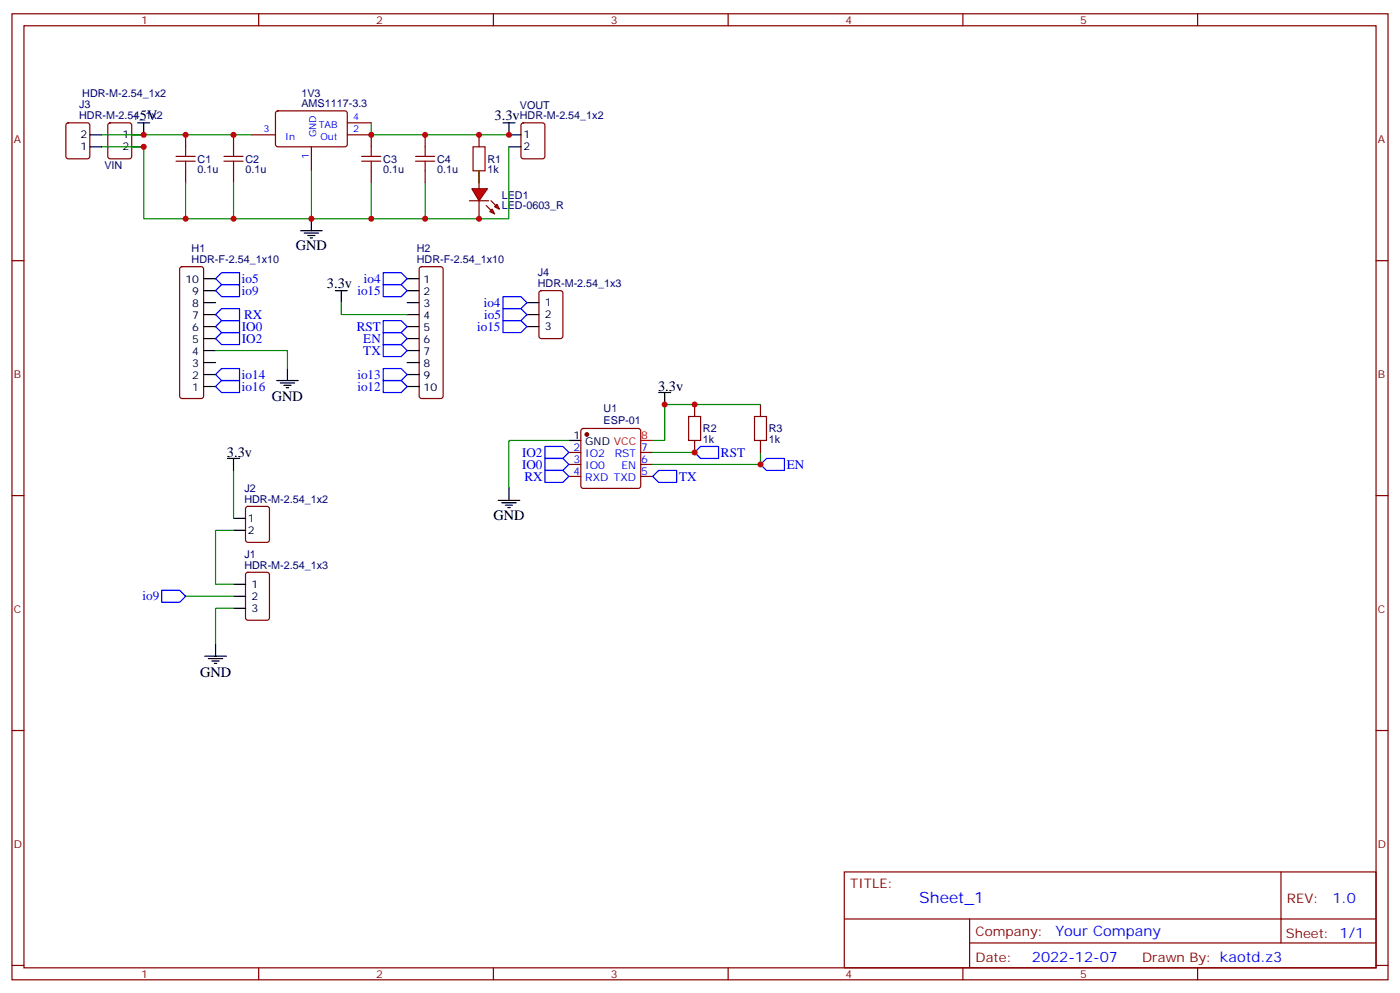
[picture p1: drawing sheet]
<svg xmlns="http://www.w3.org/2000/svg" width="412mm" height="292mm" viewBox="0 0 412 292" stroke-linecap="round" stroke-linejoin="round" font-family="sans-serif">
<g fill="none" stroke="#870000" stroke-width=".35">
<path d="M3.5 4.1h405.4v284.3h-405.4zM7.1 7.6h398.2v277.3h-398.2zM76.2 4.1v3.5M145.3 4.1v3.5M214.5 4.1v3.5M283.6 4.1v3.5M352.8 4.1v3.5M32 36.4l.5-.2h5.6l.7 .4v9.4l-.5 .7h-5.8l-.7-.4-.1-9.4zM54.7 39.7v3.5M68.8 39.7v3.5M74.1 39.7h7M81.4 32.8l.4-.2 20.1 .1 .4 .6-.1 9.5-.6 .4-20-.1-.5-.6v-9.2z"/>
<path d="M102.3 39.7h7.1v3.5M102.3 36.2h7.1M125.2 39.7v3.5M141.1 39.7v3.5M153.7 36.4l.5-.2h5.6l.7 .4v9.4l-.4 .7h-5.9l-.7-.4v-9.4zM54.7 50.3v3.5M68.8 50.3v3.5M91.7 43.2v7.1M109.4 50.3v3.5M125.2 50.3v3.5M141.1 50.3v3.5M3.5 76.7h3.6"/>
<path d="M405.3 76.7h3.6M3.5 145.9h3.6M405.3 145.9h3.6M3.5 215h3.6M405.3 215h3.6M248.7 256.6h156.6v28.3h-156.6zM377.3 256.7v20.8M248.7 270.5h156.5M285.6 277.5h119.6M285.6 270.5v14.1M3.5 284.2h3.6M76.2 284.9v3.5"/>
<path d="M145.3 284.9v3.5M214.5 284.9v3.5M283.6 284.9v3.5M352.8 284.9v3.5M405.3 284.2h3.6"/>
</g>
<path d="M38.8 39.7h3.5M149.9 39.7h3.6M38.8 43.2h3.5M149.9 43.2h3.6" fill="none" stroke="#000" stroke-width=".35"/>
<path d="M42.3 39.7h31.8M109.4 36.2v3.5h40.5" fill="none" stroke="#008700" stroke-width=".35"/>
<g fill="none" stroke="#a10000" stroke-width=".35">
<path d="M51.9 47.4h5.6M51.9 46h5.6M54.7 43.2v2.8M54.7 47.4v2.9M66 47.4h5.6M66 46h5.6M68.8 43.2v2.8M68.8 47.4v2.9M106.5 47.4h5.7M106.5 46h5.7M109.4 43.2v2.8M109.4 47.4v2.9"/>
<path d="M122.4 47.4h5.7M122.4 46h5.7M125.2 43.2v2.8M125.2 47.4v2.9M139.3 43.2h3.6v7.1h-3.6z"/>
</g>
<g fill="#f00" stroke="#870000" stroke-width=".35">
<path d="M139 55.6h4.6l-2.5 3.5z"/>
<path d="M138.3 59.1h5.6z"/>
</g>
<g fill="#870000" stroke="#870000" stroke-width=".35">
<path d="M144.6 59.1l1.4 1.4z"/>
<path d="M143.2 60.5l1.4 1.4z"/>
</g>
<g fill="#f00" stroke="#870000" stroke-width=".35">
<path d="M146.4 60.1l.7 1.5-1.4-.7z"/>
<path d="M144.3 62.3l.7-.7 .7 1.4z"/>
</g>
<g fill="none" stroke="#870000" stroke-width=".35">
<path d="M19.6 36.4l.5-.2h5.7l.6 .4 .1 9.4-.5 .7h-5.9l-.6-.4-.1-9.4zM141.1 50.3v5.3M141.1 59.1v5.3M53.2 78.7l.4-.2h5.7l.5 .2 .2 .5v37.4l-.3 .5-.4 .2h-5.7l-.5-.2-.2-.5v-37.4zM123.7 78.7l.5-.2h5.6l.5 .2 .2 .5v37.4l-.2 .5-.5 .2h-5.6l-.5-.2-.2-.5v-37.4zM159 85.8l.5-.3h5.6l.7 .5v13l-.5 .6-5.8 .1-.7-.5-.1-12.9zM204.6 119.1v3.5M224 119.1v3.5M167.6 133.2h3.5M167.6 136.7h3.5M171.3 126.3l.5-.2h16.2l.5 .2 .2 .5v16.3l-.2 .5-.5 .2h-16.2l-.5-.3-.2-.4v-16.3zM188.7 133.2h3.6"/>
<path d="M188.7 136.7h3.6M204.6 129.6v3.6M224 129.6v3.6M72.6 149.3l.4-.3h5.7l.6 .5 .1 9.4-.5 .7h-5.9l-.6-.4-.1-9.4zM167.6 140.2h3.5M188.7 140.2h3.6M72.6 168.7l.4-.2h5.7l.6 .4 .1 13-.5 .6-5.9 .1-.6-.5-.1-12.9z"/>
</g>
<g fill="none" stroke="#008700" stroke-width=".35">
<path d="M30 39.7h12.3M30 43.2h12.3v21.2h107.6v-21.2M54.7 53.8v10.6M68.8 53.8v10.6M91.7 50.3v14.1M109.4 53.8v10.6M125.2 53.8v10.6M141.1 50.3v3.5M100.5 89.1v3.5h19.4M63.5 103.2h21.2v5.3M224 119.1h-28.2v10.5h-3.5M68.8 138.5v14.1"/>
<path d="M167.6 129.6h-17.7v14.2M192.3 133.2h12.3M224 133.2v3.5h-31.7M68.8 156.1h-5.3v15.9h5.3M54.7 175.5h14.1M68.8 179h-5.3v10.6"/>
</g>
<path d="M188.7 129.6h3.6" fill="none" stroke="#f00" stroke-width=".35"/>
<g fill="none" stroke="#000" stroke-width=".35">
<path d="M26.5 39.7h3.5M40.6 36.2h3.5M42.3 36.2v3.5M148.2 36.2h3.5M149.9 36.2v3.5M26.5 43.2h3.5M88.5 67.9h6.4M89.6 68.6h4.2M90.7 69.3h2.1M91.4 70h.7M91.7 64.4v3.5M60 99.7h3.5"/>
<path d="M60 96.1h3.5M60 92.6h3.5M60 89.1h3.5M60 85.5h3.5M60 82h3.5M98.8 85.5h3.5M100.5 85.5v3.6M119.9 99.7h3.6M119.9 96.1h3.6M119.9 92.6h3.6M119.9 89.1h3.6M119.9 85.5h3.6"/>
<path d="M119.9 82h3.6M155.2 96.1h3.5M155.2 92.6h3.5M155.2 89.1h3.5M60 113.8h3.5M60 110.2h3.5M60 106.7h3.5M60 103.2h3.5M81.5 112h6.3M82.5 112.7h4.3M83.6 113.4h2.1M84.3 114.1h.7"/>
<path d="M84.7 108.5v3.5M119.9 113.8h3.6M119.9 110.2h3.6M119.9 106.7h3.6M119.9 103.2h3.6M194 115.5h3.6M195.8 115.5v3.6M67 134.9h3.6M68.8 134.9v3.6M167.6 129.6h3.5M68.8 152.6h3.5M68.8 156.1h3.5"/>
<path d="M146.8 147.3h6.3M147.8 148h4.2M148.9 148.7h2.1M149.6 149.4h.7M149.9 143.8v3.5M68.8 179h3.5M68.8 172h3.5M68.8 175.5h3.5M60.3 193.1h6.4M61.4 193.9h4.2M62.4 194.6h2.2M63.1 195.3h.8"/>
<path d="M63.5 189.6v3.5"/>
</g>
<circle cx="172.9" cy="127.9" r=".53" fill="#870000" stroke="#870000" stroke-width=".35"/>
<g fill="none" stroke="#00f" stroke-width=".35">
<path d="M63.5 99.7l1.8-1.8h5.3v3.5h-5.3zM63.5 96.1l1.8-1.7h5.3v3.5h-5.3zM63.5 92.6l1.8-1.8h5.3v3.6h-5.3zM63.5 85.5l1.8-1.7h5.3v3.5h-5.3zM63.5 82l1.8-1.7h5.3v3.5h-5.3zM112.9 97.9h5.3l1.7 1.8-1.7 1.7h-5.3zM112.9 94.4h5.3l1.7 1.7-1.7 1.8h-5.3zM112.9 80.3h5.3l1.7 1.7-1.7 1.8h-5.3zM112.9 83.8h5.3l1.7 1.7-1.7 1.8h-5.3zM148.2 87.3h5.3l1.7 1.8-1.7 1.7h-5.3zM148.2 90.8h5.3l1.7 1.8-1.7 1.8h-5.3zM148.2 94.4h5.3l1.7 1.7-1.7 1.8h-5.3z"/>
<path d="M63.5 113.8l1.8-1.8h5.3v3.5h-5.3zM65.3 108.5h5.3v3.5h-5.3l-1.8-1.8zM112.9 101.4h5.3l1.7 1.8-1.7 1.8h-5.3zM112.9 108.5h5.3l1.7 1.7-1.7 1.8h-5.3zM112.9 112h5.3l1.7 1.8-1.7 1.7h-5.3zM160.5 131.4h5.3l1.8 1.8-1.8 1.7h-5.3zM160.5 134.9h5.3l1.8 1.8-1.8 1.8h-5.3zM160.5 138.5h5.3l1.8 1.7-1.8 1.8h-5.3zM204.6 133.2l1.8-1.8h5.3v3.5h-5.3zM224 136.7l1.8-1.8h5.3v3.6h-5.3zM192.3 140.2l1.7-1.7h5.3v3.5h-5.3zM47.6 173.7h5.3l1.8 1.8-1.8 1.8h-5.3z"/>
</g>
<path d="M202.8 122.6h3.6v7h-3.6zM222.2 122.6h3.6v7h-3.6z" fill="none" stroke="#a10000" stroke-width=".35"/>
<g fill="#c00">
<circle cx="109.4" cy="39.7" r=".88"/>
<circle cx="54.7" cy="39.7" r=".88"/>
<circle cx="68.8" cy="39.7" r=".88"/>
<circle cx="141.1" cy="39.7" r=".88"/>
<circle cx="125.2" cy="39.7" r=".88"/>
<circle cx="141.1" cy="64.4" r=".88"/>
<circle cx="54.7" cy="64.4" r=".88"/>
<circle cx="68.8" cy="64.4" r=".88"/>
<circle cx="91.7" cy="64.4" r=".88"/>
<circle cx="109.4" cy="64.4" r=".88"/>
<circle cx="125.2" cy="64.4" r=".88"/>
<circle cx="42.3" cy="39.7" r=".88"/>
<circle cx="149.9" cy="39.7" r=".88"/>
<circle cx="195.8" cy="119.1" r=".88"/>
<circle cx="224" cy="136.7" r=".88"/>
<circle cx="204.6" cy="133.2" r=".88"/>
<circle cx="204.6" cy="119.1" r=".88"/>
<circle cx="42.3" cy="43.2" r=".88"/>
</g>
<text font-size="4.6" fill="#00f" x="270.8" y="265.7">Sheet_1</text>
<g font-size="4.2">
<text x="38.8" y="35.5">+5V</text>
<text x="145.7" y="35.5">3.3v</text>
<text x="87.1" y="73.6">GND</text>
<text x="96.3" y="84.8">3.3v</text>
<text x="80.1" y="118">GND</text>
<text x="193.9" y="115.2">3.3v</text>
<text x="66.9" y="134.6">3.3v</text>
<text x="145.3" y="152.9">GND</text>
<text x="58.9" y="199.1">GND</text>
</g>
<g font-size="4.2" fill="#00f">
<text x="392.5" y="265.9">1.0</text>
<text x="310.9" y="275.5">Your Company</text>
<text x="304" y="283.3">2022-12-07</text>
</g>
<g font-size="3.9" fill="#00f">
<text x="71.3" y="83.2">io5</text>
<text x="107.2" y="83.3">io4</text>
<text x="71.3" y="86.8">io9</text>
<text x="105.3" y="86.8">io15</text>
<text x="71.9" y="93.9">RX</text>
<text x="142.5" y="90.3">io4</text>
<text x="142.6" y="93.9">io5</text>
<text x="71.3" y="100.9">IO2</text>
<text x="71.3" y="97.4">IO0</text>
<text x="105.1" y="97.4">RST</text>
<text x="107" y="100.9">EN</text>
<text x="140.6" y="97.4">io15</text>
<text x="107" y="104.5">TX</text>
<text x="71.3" y="111.4">io14</text>
<text x="105.3" y="111.5">io13</text>
<text x="71.3" y="115">io16</text>
<text x="105.3" y="115">io12</text>
<text x="153.8" y="134.4">IO2</text>
<text x="153.8" y="137.9">IO0</text>
<text x="212.4" y="134.5">RST</text>
<text x="231.8" y="138">EN</text>
<text x="154.5" y="141.5">RX</text>
<text x="200" y="141.5">TX</text>
<text x="42" y="176.7">io9</text>
</g>
<g font-size="3.9" fill="#800">
<text x="250.5" y="261.2">TITLE:</text>
<text x="379.1" y="265.9">REV:</text>
<text x="287.4" y="275.4">Company:</text>
<text x="378.7" y="276">Sheet: 1/1</text>
<text x="287.4" y="283.1">Date:</text>
<text x="336.4" y="283.2">Drawn By: kaotd.z3</text>
</g>
<g font-size="3.2" fill="#800">
<text x="41.6" y="7.1">1</text>
<text x="110.8" y="7.1">2</text>
<text x="179.9" y="7.1">3</text>
<text x="249.1" y="7.1">4</text>
<text x="318.2" y="7.1">5</text>
<text x="4.1" y="42.2">A</text>
<text x="405.9" y="42.2">A</text>
<text x="4.1" y="111.3">B</text>
<text x="405.9" y="111.3">B</text>
<text x="4.1" y="180.4">C</text>
<text x="405.9" y="180.4">C</text>
<text x="4.1" y="249.6">D</text>
<text x="405.9" y="249.6">D</text>
<text x="41.6" y="287.9">1</text>
<text x="110.8" y="287.9">2</text>
<text x="179.9" y="287.9">3</text>
<text x="249.1" y="287.9">4</text>
<text x="318.2" y="287.9">5</text>
</g>
<g font-size="3.2" fill="#000080">
<text x="24.2" y="28.5">HDR-M-2.54_1x2</text>
<text x="88.8" y="28.5">1V3</text>
<text x="23.3" y="35.1">HDR-M-2.54_1x2</text>
<text x="23.3" y="31.9">J3</text>
<text x="88.8" y="31.6">AMS1117-3.3</text>
<text x="153.1" y="35.1">HDR-M-2.54_1x2</text>
<text x="153.1" y="32">VOUT</text>
<text x="58.2" y="47.9">C1</text>
<text x="72.3" y="47.9">C2</text>
<text x="112.9" y="47.9">C3</text>
<text x="128.8" y="47.9">C4</text>
<text x="143.6" y="47.9">R1</text>
<text x="30.8" y="49.6">VIN</text>
<text x="58.2" y="51">0.1u</text>
<text x="72.3" y="51">0.1u</text>
<text x="112.9" y="51">0.1u</text>
<text x="128.8" y="51">0.1u</text>
<text x="143.6" y="51">1k</text>
<text x="147.8" y="58.5">LED1</text>
<text x="147.8" y="61.6">LED-0603_R</text>
<text x="56.5" y="77.4">HDR-F-2.54_1x10</text>
<text x="56.5" y="74.3">H1</text>
<text x="122.8" y="77.4">HDR-F-2.54_1x10</text>
<text x="122.8" y="74.3">H2</text>
<text x="158.4" y="81.3">J4</text>
<text x="158.4" y="84.5">HDR-M-2.54_1x3</text>
<text x="177.8" y="124.7">ESP-01</text>
<text x="177.8" y="121.4">U1</text>
<text x="207.1" y="130.4">1k</text>
<text x="207.1" y="127.2">R2</text>
<text x="226.5" y="130.4">1k</text>
<text x="226.5" y="127.2">R3</text>
<text x="72" y="148">HDR-M-2.54_1x2</text>
<text x="72" y="144.9">J2</text>
<text x="72" y="167.4">HDR-M-2.54_1x3</text>
<text x="72" y="164.3">J1</text>
</g>
<g font-size="3.2">
<text x="23.7" y="40.7">2</text>
<text x="36.1" y="40.7">1</text>
<text x="154.2" y="40.7">1</text>
<text x="23.7" y="44.3">1</text>
<text x="36.1" y="44.3">2</text>
<text x="154.2" y="44.3">2</text>
<text x="54.6" y="83.4">10</text>
<text x="124.8" y="83.4">1</text>
<text x="56.7" y="87">9</text>
<text x="124.8" y="87">2</text>
<text x="56.7" y="94">7</text>
<text x="56.7" y="90.5">8</text>
<text x="124.8" y="90.5">3</text>
<text x="124.8" y="94">4</text>
<text x="160.5" y="90.1">1</text>
<text x="160.5" y="93.7">2</text>
<text x="56.7" y="101.1">5</text>
<text x="56.7" y="97.5">6</text>
<text x="124.8" y="97.5">5</text>
<text x="124.8" y="101.1">6</text>
<text x="160.5" y="97.2">3</text>
<text x="56.7" y="104.6">4</text>
<text x="124.8" y="104.6">7</text>
<text x="56.7" y="111.7">2</text>
<text x="56.7" y="108.1">3</text>
<text x="124.8" y="108.1">8</text>
<text x="124.8" y="111.7">9</text>
<text x="56.7" y="115.2">1</text>
<text x="124.8" y="115.2">10</text>
<text x="168.9" y="129.3">1</text>
<text x="172.4" y="131.1">GND VCC</text>
<text x="73" y="153.6">1</text>
<text x="73" y="157.2">2</text>
<text x="74.1" y="173">1</text>
<text x="74.1" y="176.6">2</text>
<text x="74.1" y="180.1">3</text>
</g>
<text font-size="3.2" fill="#f00" x="188.9" y="129.3">8</text>
<g font-size="3.2" fill="#00f">
<text x="168.9" y="136.3">3</text>
<text x="168.9" y="132.8">2</text>
<text x="172.4" y="134.6">IO2</text>
<text x="181.1" y="134.6">RST</text>
<text x="188.9" y="132.8">7</text>
<text x="188.9" y="136.3">6</text>
<text x="168.9" y="139.9">4</text>
<text x="172.4" y="141.6">RXD TXD</text>
<text x="172.4" y="138.1">IO0</text>
<text x="183" y="138.1">EN</text>
<text x="188.9" y="139.9">5</text>
</g>
<g font-size="2.8" fill="#00f">
<text x="104.1" y="35.5">4</text>
<text x="77.6" y="39">3</text>
<text x="84" y="41.1">In</text>
<text x="93.1" y="40.4" transform="rotate(-90 93.1 40.4)">GND</text>
<text x="93.9" y="37.6">TAB</text>
<text x="94.4" y="41.1">Out</text>
<text x="104.1" y="39">2</text>
<text x="91" y="46.8" transform="rotate(-90 91 46.8)">1</text>
</g>
</svg>
